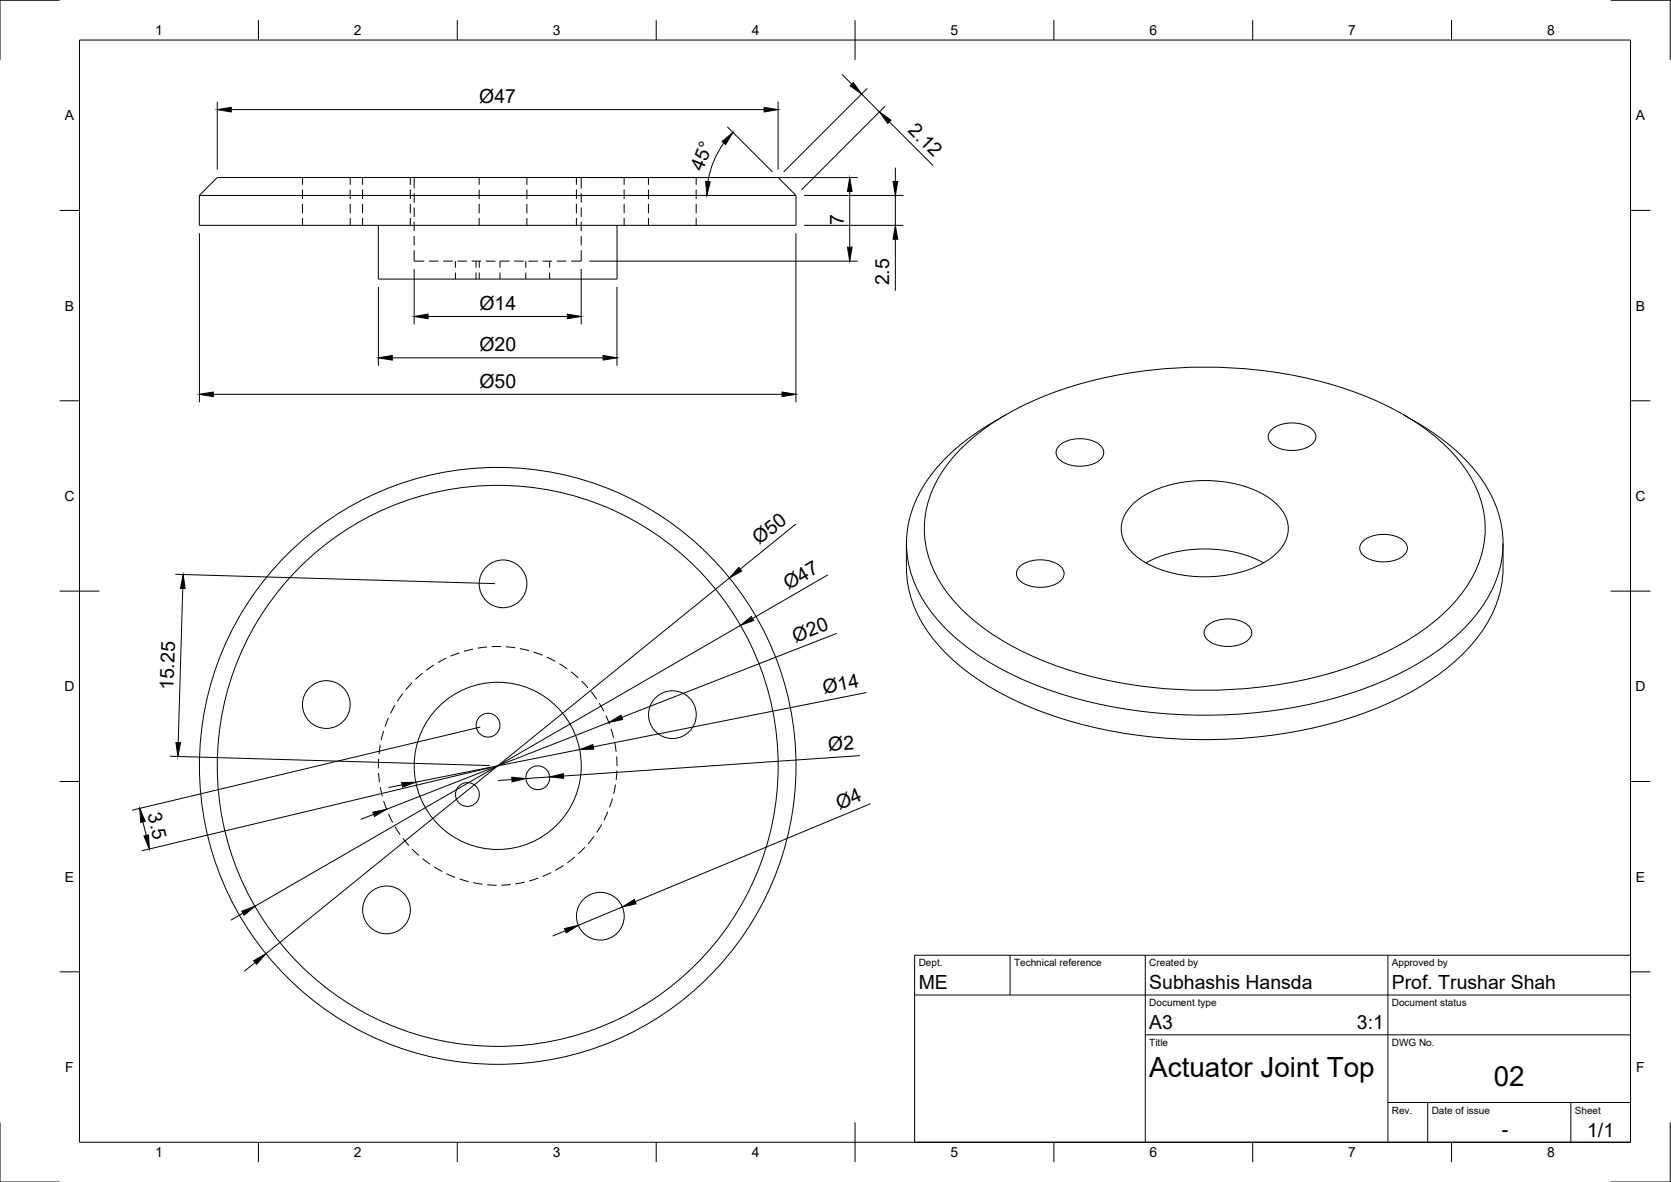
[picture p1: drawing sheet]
<svg xmlns="http://www.w3.org/2000/svg" width="420mm" height="297mm" viewBox="0 0 420 297" stroke-linecap="round" stroke-linejoin="round" font-family="sans-serif">
<!-- layer: Visible -->
<g fill="none" stroke="#000" stroke-width=".25">
<path d="M50.1 49.1h150.1M50.1 49.1l4.5-4.5h141l4.6 4.5M50.1 49.1v7.5h150.1v-7.5M95.1 56.6v13.5h60.1v-13.5M241.6 112.8a66.4 66.4 0 0 1 26.5-15.3 116.6 116.6 0 0 1 73.6 1.4 59.9 59.9 0 0 1 24.7 16.3 26.4 26.4 0 0 1 6.5 22.8 34.3 34.3 0 0 1-13.8 19.4 81.3 81.3 0 0 1-33.9 14 116.6 116.6 0 0 1-61.1-4.6 59.9 59.9 0 0 1-24.7-16.2 26.4 26.4 0 0 1-6.4-22.9 30.9 30.9 0 0 1 8.6-14.9zM252.9 104.3a56.3 56.3 0 0 0-19.6 16.1 26.8 26.8 0 0 0 .2 32.5 57.2 57.2 0 0 0 24.1 18.1 119.5 119.5 0 0 0 59.6 7.9 97.3 97.3 0 0 0 42.2-13.9 43.7 43.7 0 0 0 16-17.4 26.5 26.5 0 0 0-2.9-27.2 50.5 50.5 0 0 0-16.3-14.3l-3.2-1.8M266.6 111.7a8.9 8.9 0 0 1 9.9 0 2.49 2.49 0 0 1 1 2.5 2.49 2.49 0 0 1-1.7 2 9.1 9.1 0 0 1-9.2-.5 2.36 2.36 0 0 1 0-4zM319.9 107.8a8.9 8.9 0 0 1 9.9 0 2.49 2.49 0 0 1 1 2.4 2.49 2.49 0 0 1-1.7 2 9.1 9.1 0 0 1-9.2-.5 2.36 2.36 0 0 1 0-3.9zM227.9 136.6v6.1a30.7 30.7 0 0 0 10.3 21.8 70.5 70.5 0 0 0 26.9 15.5 124.5 124.5 0 0 0 75.7 0 70.5 70.5 0 0 0 26.9-15.5 30.7 30.7 0 0 0 10.2-21.8v-6.1M284.3 127.2a24.7 24.7 0 0 1 16.8-6.4 30.3 30.3 0 0 1 18.1 4.4 8.9 8.9 0 0 1 4.4 10 14.1 14.1 0 0 1-8.7 7.6 33.4 33.4 0 0 1-26.8-1.4 10.4 10.4 0 0 1-6.2-8.5 8.2 8.2 0 0 1 2.4-5.7zM342.9 135.8a8.9 8.9 0 0 1 9.9 0 2.49 2.49 0 0 1 1 2.4 2.49 2.49 0 0 1-1.7 2 9.1 9.1 0 0 1-9.2-.5 2.36 2.36 0 0 1 0-3.9zM256.6 142.2a8.9 8.9 0 0 1 9.9 0 2.49 2.49 0 0 1 1 2.4 2.49 2.49 0 0 1-1.7 2 9.1 9.1 0 0 1-9.2-.5 2.36 2.36 0 0 1 0-3.9z"/>
<path d="M288.1 141.5a32.9 32.9 0 0 1 29.6 0M303.8 157a8.9 8.9 0 0 1 9.9 0 2.49 2.49 0 0 1 1 2.5 2.49 2.49 0 0 1-1.7 1.9 9.1 9.1 0 0 1-9.2-.4 2.36 2.36 0 0 1 0-4z"/>
<circle cx="126.5" cy="146.7" r="6"/>
<circle cx="82.1" cy="177.1" r="6"/>
<circle cx="169.1" cy="179.6" r="6"/>
<circle cx="117.5" cy="199.7" r="3"/>
<circle cx="122.7" cy="182.2" r="3"/>
<circle cx="125.1" cy="192.5" r="75"/>
<circle cx="125.1" cy="192.5" r="70.5"/>
<circle cx="125.1" cy="192.5" r="21"/>
<circle cx="135.2" cy="195.4" r="3"/>
<circle cx="97.2" cy="228.7" r="6"/>
<circle cx="151" cy="230.2" r="6"/>
</g>
<!-- layer: Hidden -->
<g fill="none" stroke="#000" stroke-width=".25">
<path d="M76.1 44.6v1.8M76.1 47.6v2.4M76.1 51.2v2.4M76.1 54.8v1.8M88.1 44.6v1.8M88.1 47.6v2.4M88.1 51.2v2.4M88.1 54.8v1.8M91.2 44.6v1.8M91.2 47.6v2.4M91.2 51.2v2.4M91.2 54.8v1.8"/>
<path d="M103.2 44.6v1.8M103.2 47.6v2.4M103.2 51.2v2.4M103.2 54.8v1.8M104.1 44.6v2.8M104.1 48.6v2.4M104.1 52.1v2.4M104.1 55.7v2.4M104.1 59.3v2.4M120.5 44.6v1.8M120.5 47.6v2.4M120.5 51.2v2.4"/>
<path d="M120.5 54.8v1.8M132.5 44.6v1.8M132.5 47.6v2.4M132.5 51.2v2.4M132.5 54.8v1.8M144.9 44.6v1.8M144.9 47.6v2.4M144.9 51.2v2.4M144.9 54.8v1.8M146.1 44.6v2.8M146.1 48.6v2.4M146.1 52.1v2.4"/>
<path d="M146.1 55.7v2.4M146.1 59.3v2.4M156.9 44.6v1.8M156.9 47.6v2.4M156.9 51.2v2.4M156.9 54.8v1.8M163 44.6v1.8M163 47.6v2.4M163 51.2v2.4M163 54.8v1.8M175 44.6v1.8M175 47.6v2.4"/>
<path d="M175 51.2v2.4M175 54.8v1.8M104.1 62.9v2.7h2.6M107.9 65.6h2.4M111.4 65.6h2.4M114.5 65.6v1.7M114.5 68.5v1.6M115 65.6h2.4M118.6 65.6h2.4M119.7 65.6v1.7M119.7 68.5v1.6M120.5 65.6v1.7"/>
<path d="M120.5 68.5v1.6M122.2 65.6h2.3M125.7 68.5v1.6M128.1 65.6h-2.4v1.7M129.3 65.6h2.4M132.2 65.6v1.7M132.2 68.5v1.6M132.9 65.6h2.4M136.4 65.6h2.4M138.2 65.6v1.7M138.2 68.5v1.6M140 65.6h2.4"/>
<path d="M146.1 62.9v2.7h-2.5M99.3 177.2l-1.1 2.1M101.3 174.3l-1.4 1.9M103.6 171.6l-1.6 1.7M106.2 169.2l-1.7 1.5M109.1 167.1l-1.9 1.4M112.2 165.4l-2.1 1.1M115.5 164l-2.2 .9M119 163.1l-2.4 .6M122.5 162.6l-2.4 .3M126 162.5h-2.3M127.2 162.5l2.4 .3"/>
<path d="M130.7 163l2.3 .5M134.2 163.9l2.2 .8M137.5 165.1l2.1 1.1M140.7 166.8l1.9 1.3M143.6 168.8l1.8 1.5M146.2 171.1l1.6 1.8M148.6 173.8l1.4 1.9M150.7 176.7l1.1 2.1M152.3 179.8l.9 2.2M95.2 190.7l-.1 2.4M95.2 194.3l.2 2.3M95.6 187.2l-.3 2.3"/>
<path d="M95.6 197.8l.5 2.3M96.4 183.7l-.6 2.3M97.7 180.4l-.9 2.2M153.6 183.1l.7 2.3M154.6 186.6l.3 2.3M154.8 197.2l-.5 2.3M155 190.1l.2 2.4M155.1 193.6l-.2 2.4M96.5 201.2l.7 2.3M97.7 204.6l1 2.1M99.3 207.7l1.3 2M101.3 210.7l1.5 1.8"/>
<path d="M103.6 213.4l1.7 1.6M106.3 215.8l1.8 1.4M109.1 217.8l2.1 1.2M112.2 219.5l2.2 1M138.6 219.3l-2.2 .9M141.7 217.5l-2.1 1.2M144.5 215.4l-1.9 1.4M147.1 212.9l-1.7 1.7M149.4 210.2l-1.5 1.8M151.3 207.2l-1.3 2M152.8 204l-1 2.1M154 200.6l-.7 2.3"/>
<path d="M115.5 220.9l2.3 .7M119 221.8l2.3 .4M122.5 222.3l2.4 .2M128.4 222.3l-2.4 .1M131.9 221.7l-2.3 .4M135.3 220.7l-2.2 .7"/>
</g>
<!-- layer: Border -->
<g fill="none" stroke="#000" stroke-width=".25">
<path d="M15 .1h-15v15M20 10.1h390v276.9h-390zM65 5.1v5M115 5.1v5M165 5.1v5M215 5.1v10M265 5.1v5M315 5.1v5M365 5.1v5M405 .1h15v15M15 52.9h5M410 52.9h5"/>
<path d="M15 100.7h5M410 100.7h5M15 148.6h10M405 148.6h10M15 196.4h5M410 196.4h5M15 244.2h5M410 244.2h5M0 282.1v14.9h15M65 287v5M115 287v5M165 287v5"/>
<path d="M215 282.1v9.9M265 287v5M315 287v5M365 287v5M420 282.1v14.9h-15"/>
</g>
<!-- layer: TitleBlock -->
<path d="M230 240.1h180v46.9h-180zM230 250h180M254 240.1v9.9M288 240.1v46.9M349 240.1v46.9M288 260.1h122M349 277.1h61M359 277.1v9.9M395 277.1v9.9" fill="none" stroke="#000" stroke-width=".25"/>
<!-- layer: Dimensions -->
<g fill="none" stroke="#000" stroke-width=".25">
<path d="M211.7 18.7l2.5 2.5M54.6 25.6v17M58.1 27.5h134M182 35.9a22.4 22.4 0 0 0-4 9.7M182.9 31.9l11.3 11.3M195.6 25.6v17M216.6 23.6l4.5 4.5M218.1 22.2l-21.1 21M222.5 26.7l-21 21M223.6 30.6l11.1 11M50.1 58.6v42.5M148.1 44.6h67.6"/>
<path d="M200.1 58.6v42.5M202.1 49.1h25M202.1 56.6h25M213.7 48.1v14M225.1 42.1v3.5M225.1 49.1v7.5M95.1 72.1v19.8M104.1 67.6v13.9M107.6 79.5h35M146.1 67.6v13.9M148.1 65.6h67.6M155.1 72.1v19.8"/>
<path d="M225.1 60.1v13M53.6 99.1h143M98.6 89.9h53M200.1 131.7l-14 11.3M44.1 144.3l80.4 2.4M46 147.9l-1.2 38.7M183.4 145.3l-116.5 94.4M186.2 157.2l-122.1 70.5M208.2 144.5l-19 10.9M210.4 159.2l-54.1 21.1M217.8 174l-68.6 13.7M42.7 190l80.4 2.4"/>
<path d="M101.1 197.2l-3.4 .7M120.8 182.7l-87.6 20.9M123.2 192.9l-87.6 20.9M128.7 195.9l-3.5 .2M138.2 195.2l-6 .5M145.7 188.4l-41.2 8.2M153.1 181.6l-55.9 21.8M216.2 189.9l-74.5 5.1M35.9 206.6l.9 3.3M93.9 204.6l-3.2 1.3M218.9 202l-59.2 24.6M61.1 229.5l-3.1 1.8"/>
<path d="M142.2 233.9l-3.3 1.3M156.5 227.9l-11.1 4.6M64.2 241.9l-2.8 2.2"/>
</g>
<g fill="#000" stroke="#000" stroke-width=".25">
<path d="M54.6 27.5l3.5-.5v1.1zM181.6 35.5l2.7-2.2-1.8 3zM192.1 27l3.5 .5-3.5 .6zM214.6 20.7l2 2.9-2.9-2zM221.1 28.1l2.9 2.1-.8 .8zM177.4 45.6l1.2 .1-.9 3.4zM213.7 44.6l.5 3.5h-1.1zM224.6 45.6h1.1l-.6 3.5zM104.1 79.5l3.5-.6v1.2zM142.6 78.9l3.5 .6-3.5 .6zM213.1 62.1h1.1l-.5 3.5zM225.1 56.6l.6 3.5h-1.1z"/>
<path d="M50.1 99.1l3.5-.6v1.2zM95.1 89.9l3.5-.6v1.2zM151.6 89.3l3.5 .6-3.5 .6zM196.6 98.5l3.5 .6-3.5 .6zM46.1 144.4l.4 3.5h-1.1zM185.8 142.6l.7 .9-3.1 1.8zM186.2 157.2l2.7-2.3 .6 1zM153.1 181.6l3-1.9 .4 1.1zM44.2 186.6h1.2l-.7 3.5zM101 196.7l3.5-.1-3.3 1.2zM128.7 195.3l3.5 .4-3.4 .8zM138.2 195.2l3.4-.8 .1 1.2z"/>
<path d="M145.7 188.4l3.4-1.3 .2 1.2zM35.1 203.1l1.4 3.3-1.1 .3zM36.2 210.1l1.1-.3 .3 3.5zM93.7 204.1l3.5-.7-3.1 1.8zM60.8 229l3.3-1.3-2.7 2.3zM141.9 233.3l3.5-.8-3 1.9zM156.5 227.9l3-1.9 .4 1.1zM63.8 241.4l3.1-1.7-2.4 2.6z"/>
</g>
<g font-size="7">
<text x="289" y="270.6">Actuator Joint Top</text>
<text x="375.6" y="272.9">02</text>
</g>
<g font-size="4.9">
<text x="120.5" y="25.9">Ø47</text>
<text x="228.1" y="33" transform="rotate(45 228.1 33)">2.12</text>
<text x="176.6" y="43.2" transform="rotate(-68 176.6 43.2)">45°</text>
<text x="212.2" y="56.5" transform="rotate(-90 212.2 56.5)">7</text>
<text x="223.6" y="71.7" transform="rotate(-90 223.6 71.7)">2.5</text>
<text x="120.5" y="77.9">Ø14</text>
<text x="120.5" y="88.3">Ø20</text>
<text x="120.5" y="97.5">Ø50</text>
<text x="190.9" y="137" transform="rotate(-39 190.9 137)">Ø50</text>
<text x="198.2" y="148.3" transform="rotate(-30 198.2 148.3)">Ø47</text>
<text x="200" y="161.5" transform="rotate(-21 200 161.5)">Ø20</text>
<text x="43.6" y="173.5" transform="rotate(-88 43.6 173.5)">15.25</text>
<text x="207.2" y="174.5" transform="rotate(-11 207.2 174.5)">Ø14</text>
<text x="208.3" y="188.8" transform="rotate(-4 208.3 188.8)">Ø2</text>
<text x="211.1" y="203.4" transform="rotate(-23 211.1 203.4)">Ø4</text>
<text x="37.1" y="204.6" transform="rotate(76 37.1 204.6)">3.5</text>
<text x="231" y="248.5">ME</text>
<text x="289" y="248.5">Subhashis Hansda</text>
<text x="350" y="248.5">Prof. Trushar Shah</text>
<text x="289" y="258.6">A3</text>
<text x="341.2" y="258.6">3:1</text>
<text x="377.7" y="285.5">-</text>
<text x="399.1" y="285.7">1/1</text>
</g>
<g font-size="3.5">
<text x="39" y="8.8">1</text>
<text x="89" y="8.8">2</text>
<text x="139" y="8.8">3</text>
<text x="189" y="8.8">4</text>
<text x="239" y="8.8">5</text>
<text x="289" y="8.8">6</text>
<text x="339" y="8.8">7</text>
<text x="389" y="8.8">8</text>
<text x="16.3" y="30.2">A</text>
<text x="411.3" y="30.2">A</text>
<text x="16.3" y="78">B</text>
<text x="411.3" y="78">B</text>
<text x="16.2" y="125.9">C</text>
<text x="411.2" y="125.9">C</text>
<text x="16.2" y="173.7">D</text>
<text x="411.2" y="173.7">D</text>
<text x="16.3" y="221.6">E</text>
<text x="411.3" y="221.6">E</text>
<text x="16.4" y="269.4">F</text>
<text x="411.4" y="269.4">F</text>
<text x="39" y="290.8">1</text>
<text x="89" y="290.8">2</text>
<text x="139" y="290.8">3</text>
<text x="189" y="290.8">4</text>
<text x="239" y="290.8">5</text>
<text x="289" y="290.8">6</text>
<text x="339" y="290.8">7</text>
<text x="389" y="290.8">8</text>
</g>
<g font-size="2.5">
<text x="231" y="242.9">Dept.</text>
<text x="255" y="242.9">Technical reference</text>
<text x="289" y="242.9">Created by</text>
<text x="350" y="242.9">Approved by</text>
<text x="289" y="252.8">Document type</text>
<text x="350" y="252.8">Document status</text>
<text x="289" y="262.9">Title</text>
<text x="350" y="262.9">DWG No.</text>
<text x="350" y="279.9">Rev.</text>
<text x="360" y="279.9">Date of issue</text>
<text x="396" y="279.9">Sheet</text>
</g>
</svg>
